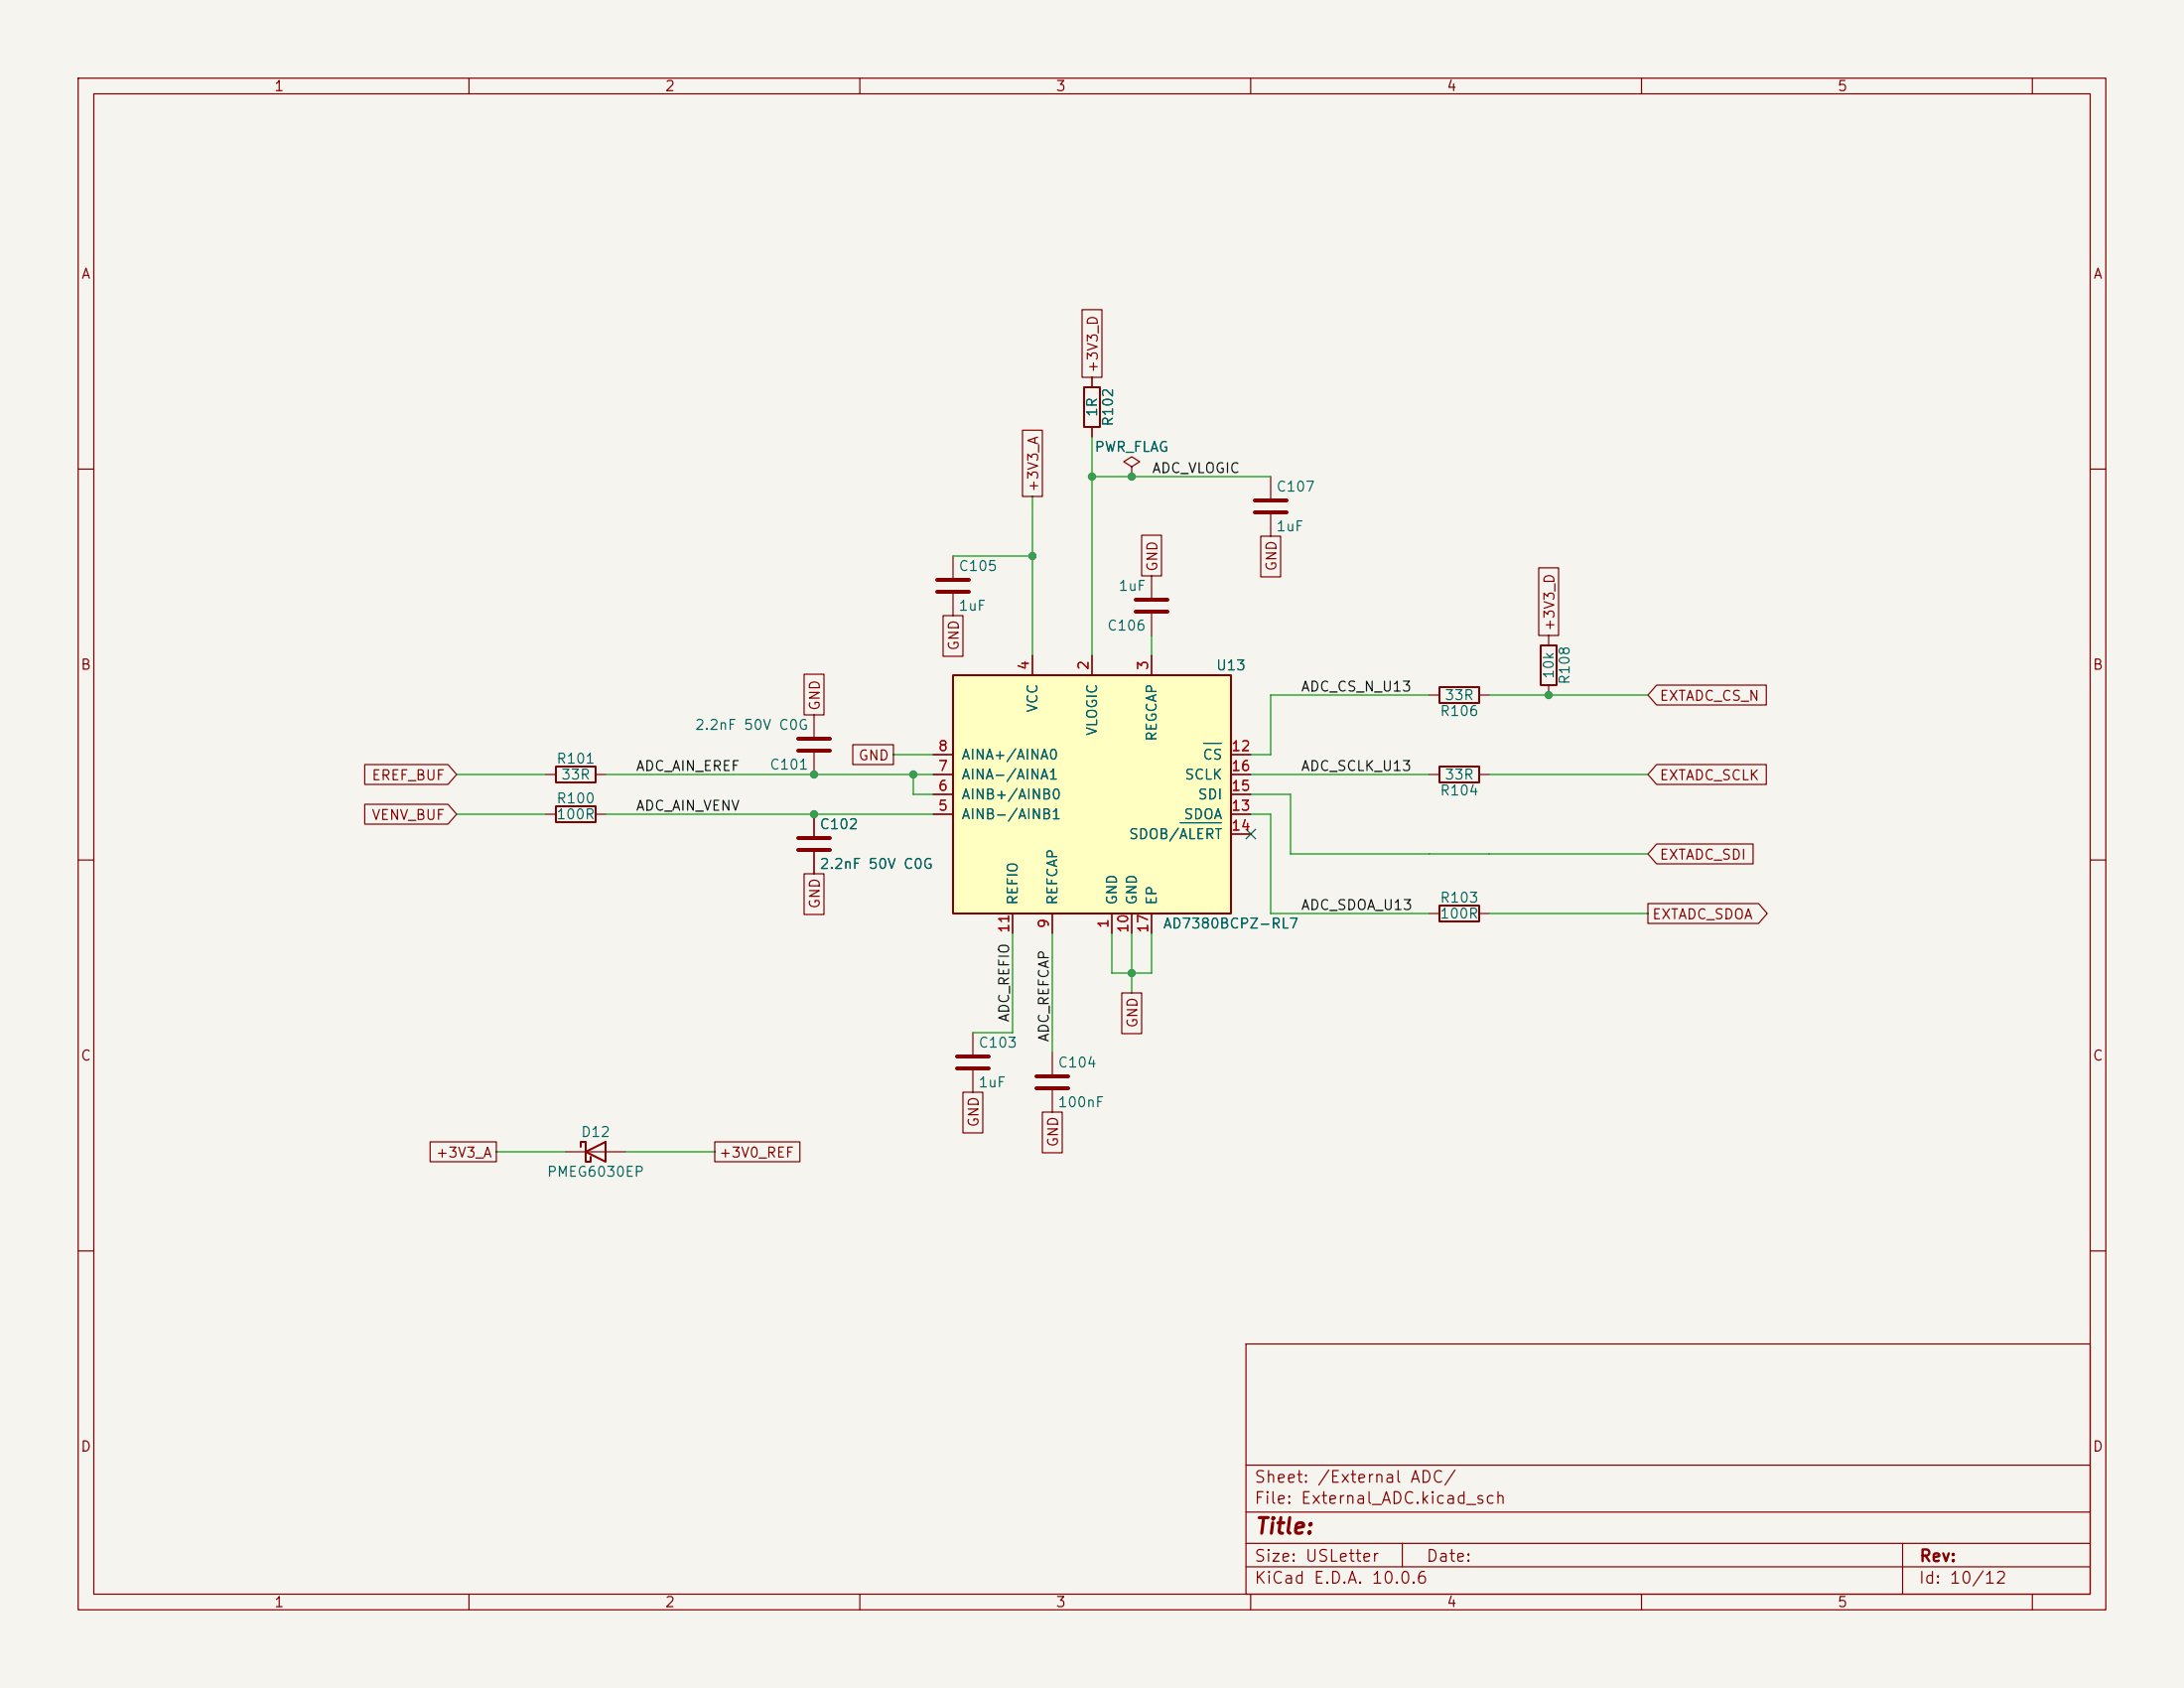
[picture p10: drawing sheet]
<svg xmlns="http://www.w3.org/2000/svg" width="279mm" height="216mm" viewBox="0 0 279 216" stroke-linecap="round" stroke-linejoin="round" font-family="sans-serif">
<path d="M0 0h279.4v215.9h-279.4z" fill="#f5f4ef" stroke="#f5f4ef" stroke-width=".13"/>
<g fill="none" stroke="#840000" stroke-width=".15">
<path d="M10 10h259.4v195.9h-259.4zM12 12h255.4v191.9h-255.4zM60 10v2M110 10v2M160 10v2M210 10v2M260 10v2M10 60h2M121.9 71.1v2.8M121.9 75.9v2.8M147.3 73.7v2.8M147.3 78.5v2.8"/>
<path d="M162.6 61v2.8M162.6 65.8v2.8M267.4 60h2M69.8 99.1h1.3M76.2 99.1h1.3M104.1 91.4v2.8M104.1 96.3v2.8M198.1 81.3v1.3M198.1 87.6v1.3M10 110h2M69.8 104.1h1.3M76.2 104.1h1.3"/>
<path d="M182.9 116.8h1.2M189.2 116.8h1.3M267.4 110h2M10 160h2M159.4 171.9h108v32h-108zM267.4 160h2M159.4 197.4h108M159.4 193.4h108M159.4 187.4h108M179.4 197.4v3M243.4 197.4v6.5M60 203.9v2"/>
<path d="M110 203.9v2M159.4 200.4h108M160 203.9v2M210 203.9v2M260 203.9v2"/>
</g>
<path d="M71.1 98h5.1v2.1h-5.1zM197.1 82.6h2v5h-2zM71.1 103.1h5.1v2.1h-5.1zM184.1 115.8h5.1v2.1h-5.1z" fill="none" stroke="#840000" stroke-width=".25"/>
<path d="M119.9 74.2h4.1M119.9 75.7h4.1M145.3 78.2h4.1M145.3 76.7h4.1M160.5 64h4.1M160.5 65.5h4.1M102.1 96h4.1M102.1 94.5h4.1" fill="none" stroke="#840000" stroke-width=".51"/>
<path d="M121.9 86.4h35.6v30.4h-35.6z" fill="#ffffc2"/>
<path d="M138.7 49.5h2v5.1h-2zM121.9 86.4h35.6v30.4h-35.6zM184.1 87.9h5.1v2h-5.1zM184.1 98h5.1v2.1h-5.1zM74.3 146.7v-.6h.6v2.5h.7v-.6M74.9 147.3l2.6-1.2v2.5z" fill="none" stroke="#840000" stroke-width=".25"/>
<g fill="none" stroke="#840000" stroke-width=".15">
<path d="M138.4 39.6h2.6v8.7h-2.6zM130.8 55h2.6v8.5h-2.6zM139.7 48.3v1.2M139.7 54.6v1.3M144.8 59.7l1-.6-1-.7-1 .7 1 .6v1.3M120.6 78.7h2.6v5.2h-2.6zM144.8 61h.1M146 68.5h2.6v5.2h-2.6zM161.3 68.6h2.5v5.2h-2.5zM196.8 72.6h2.6v8.7h-2.6zM46.7 97.8h10.6l1.1 1.3-1.1 1.2h-10.6zM102.9 86.2h2.5v5.2h-2.5z"/>
<path d="M109.1 95.2h5.2v2.6h-5.2zM119.4 99.1h2.5M119.4 96.5h2.5M132.1 83.8v2.6M139.7 83.8v2.6M147.3 83.8v2.6M157.5 99.1h2.5M157.5 96.5h2.5M182.9 99.1h1.2M182.9 88.9h1.2M189.2 99.1h1.3M189.2 88.9h1.3"/>
<path d="M211.9 87.6h14.1v2.6h-14.1l-1.1-1.3zM211.9 97.8h14.1v2.5h-14.1l-1.1-1.2zM46.7 102.9h10.6l1.1 1.2-1.1 1.3h-10.6zM102.9 111.8h2.5v5.2h-2.5zM104.1 104.1v2.8M104.1 109v2.8M119.4 104.1h2.5M119.4 101.6h2.5M129.5 116.8v2.6M134.6 116.8v2.6M142.2 116.8v2.6M144.8 116.8v2.6"/>
<path d="M147.3 116.8v2.6M157.5 104.1h2.5M157.5 101.6h2.5M157.5 106.7h2.5M210.8 115.6h14.2l1.1 1.2-1.1 1.3h-14.2zM211.9 107.9h12.4v2.6h-12.4l-1.1-1.3zM123.2 139.7h2.5v5.2h-2.5zM124.5 132.1v2.8M124.5 136.9v2.8M134.6 134.6v2.8M134.6 139.4v2.8M143.5 127h2.6v5.2h-2.6z"/>
<path d="M55 146h8.5v2.6h-8.5zM72.4 147.3h7.6M91.4 146h10.9v2.6h-10.9zM133.3 142.2h2.6v5.2h-2.6z"/>
</g>
<path d="M154 95.1h2.2M151 105.2h5.2" fill="none" stroke="#006464" stroke-width=".15"/>
<path d="M102.1 107.2h4.1M102.1 108.7h4.1M122.4 135.1h4.1M122.4 136.7h4.1M132.6 137.7h4.1M132.6 139.2h4.1" fill="none" stroke="#840000" stroke-width=".51"/>
<g fill="none" stroke="#009600" stroke-width=".15">
<path d="M139.7 55.9v27.9M121.9 71.1h10.2M132.1 63.5v20.3M139.7 61h22.9M58.4 99.1h11.4M77.5 99.1h41.9M114.3 96.5h5.1M116.8 99.1v2.5h2.6M147.3 81.3v2.5M160 99.1h22.9M182.9 88.9h-20.3v7.6h-2.6M190.5 99.1h20.3"/>
<path d="M190.5 88.9h20.3M58.4 104.1h11.4M77.5 104.1h41.9M129.5 119.4v12.7h-5M134.6 119.4v15.2M142.2 119.4v5.1h5.1v-5.1M144.8 119.4v7.6M160 101.6h5.1v7.6h45.7M160 104.1h2.6v12.7h20.3M190.5 116.8h20.3M63.5 147.3h8.9M80 147.3h11.4"/>
</g>
<path d="M159.4 106.1l1.2 1.2M160.6 106.1l-1.2 1.2" fill="none" stroke="#000084" stroke-width=".15"/>
<g fill="#009600" stroke="#009600" stroke-width=".13">
<circle cx="104.1" cy="104.1" r=".46"/>
<circle cx="104.1" cy="99.1" r=".46"/>
<circle cx="144.8" cy="124.5" r=".46"/>
<circle cx="116.8" cy="99.1" r=".46"/>
<circle cx="198.1" cy="88.9" r=".46"/>
<circle cx="132.1" cy="71.1" r=".46"/>
<circle cx="139.7" cy="61" r=".46"/>
<circle cx="144.8" cy="61" r=".46"/>
</g>
<text font-size="2" fill="#840000" x="160.4" y="196.7">Title:</text>
<g font-size="1.5" fill="#840000">
<text x="160.4" y="190">Sheet: /External ADC/</text>
<text x="160.4" y="192.7">File: External_ADC.kicad_sch</text>
<text x="160.4" y="202.9">KiCad E.D.A. 10.0.6</text>
<text x="160.4" y="200.1">Size: USLetter</text>
<text x="182.4" y="200.1">Date:</text>
<text x="245.4" y="202.9">Id: 10/12</text>
<text x="245.4" y="200.1">Rev:</text>
</g>
<g font-size="1.3" fill="#840000">
<text x="35" y="12">1</text>
<text x="85" y="12">2</text>
<text x="135" y="12">3</text>
<text x="185" y="12">4</text>
<text x="235" y="12">5</text>
<text x="10.3" y="36">A</text>
<text x="267.7" y="36">A</text>
<text x="140.8" y="47.8" transform="rotate(-90 140.8 47.8)">+3V3_D</text>
<text x="133.1" y="63.1" transform="rotate(-90 133.1 63.1)">+3V3_A</text>
<text x="148.4" y="73.2" transform="rotate(-90 148.4 73.2)">GND</text>
<text x="163.6" y="73.2" transform="rotate(-90 163.6 73.2)">GND</text>
<text x="123" y="83.3" transform="rotate(-90 123 83.3)">GND</text>
<text x="199.2" y="80.8" transform="rotate(-90 199.2 80.8)">+3V3_D</text>
<text x="10.2" y="86">B</text>
<text x="212.2" y="90">EXTADC_CS_N</text>
<text x="267.6" y="86">B</text>
<text x="105.2" y="91" transform="rotate(-90 105.2 91)">GND</text>
<text x="47.5" y="100.1">EREF_BUF</text>
<text x="109.7" y="97.6">GND</text>
<text x="212.2" y="100.1">EXTADC_SCLK</text>
<text x="47.5" y="105.2">VENV_BUF</text>
<text x="212.2" y="110.3">EXTADC_SDI</text>
<text x="105.2" y="116.3" transform="rotate(-90 105.2 116.3)">GND</text>
<text x="211.3" y="117.9">EXTADC_SDOA</text>
<text x="145.8" y="131.6" transform="rotate(-90 145.8 131.6)">GND</text>
<text x="10.2" y="136">C</text>
<text x="267.6" y="136">C</text>
<text x="55.7" y="148.4">+3V3_A</text>
<text x="91.9" y="148.4">+3V0_REF</text>
<text x="125.5" y="144.3" transform="rotate(-90 125.5 144.3)">GND</text>
<text x="135.7" y="146.8" transform="rotate(-90 135.7 146.8)">GND</text>
<text x="10.2" y="186">D</text>
<text x="267.6" y="186">D</text>
<text x="35" y="205.9">1</text>
<text x="85" y="205.9">2</text>
<text x="135" y="205.9">3</text>
<text x="185" y="205.9">4</text>
<text x="235" y="205.9">5</text>
</g>
<g font-size="1.3" fill="#006464">
<text x="140.7" y="53.4" transform="rotate(-90 140.7 53.4)">1R</text>
<text x="139.9" y="58.1">PWR_FLAG</text>
<text x="142.7" y="54.6" transform="rotate(-90 142.7 54.6)">R102</text>
<text x="163.2" y="63.2">C107</text>
<text x="163.2" y="68.3">1uF</text>
<text x="122.5" y="73.4">C105</text>
<text x="143" y="75.9">1uF</text>
<text x="122.5" y="78.4">1uF</text>
<text x="141.5" y="81">C106</text>
<text x="155.5" y="86.1">U13</text>
<text x="184.7" y="89.9">33R</text>
<text x="199.1" y="86.9" transform="rotate(-90 199.1 86.9)">10k</text>
<text x="201.1" y="87.7" transform="rotate(-90 201.1 87.7)">R108</text>
<text x="88.8" y="93.7">2.2nF 50V C0G</text>
<text x="133" y="91.2" transform="rotate(-90 133 91.2)">VCC</text>
<text x="140.7" y="94.2" transform="rotate(-90 140.7 94.2)">VLOGIC</text>
<text x="148.3" y="94.9" transform="rotate(-90 148.3 94.9)">REGCAP</text>
<text x="184.1" y="91.9">R106</text>
<text x="71.1" y="98">R101</text>
<text x="71.7" y="100">33R</text>
<text x="98.4" y="98.8">C101</text>
<text x="122.9" y="100">AINA-/AINA1</text>
<text x="122.9" y="97.5">AINA+/AINA0</text>
<text x="151.5" y="100">SCLK</text>
<text x="153.8" y="97.5">CS</text>
<text x="184.7" y="100">33R</text>
<text x="71.1" y="103.1">R100</text>
<text x="71.1" y="105.1">100R</text>
<text x="104.8" y="106.4">C102</text>
<text x="122.9" y="105.1">AINB-/AINB1</text>
<text x="122.9" y="102.6">AINB+/AINB0</text>
<text x="144.3" y="107.6">SDOB/ALERT</text>
<text x="151.3" y="105.1">SDOA</text>
<text x="153.2" y="102.6">SDI</text>
<text x="184.1" y="102.1">R104</text>
<text x="104.8" y="111.5">2.2nF 50V C0G</text>
<text x="130.5" y="115.9" transform="rotate(-90 130.5 115.9)">REFIO</text>
<text x="135.6" y="115.9" transform="rotate(-90 135.6 115.9)">REFCAP</text>
<text x="143.2" y="115.9" transform="rotate(-90 143.2 115.9)">GND</text>
<text x="145.7" y="115.9" transform="rotate(-90 145.7 115.9)">GND</text>
<text x="148.3" y="115.9" transform="rotate(-90 148.3 115.9)">EP</text>
<text x="148.7" y="119.1">AD7380BCPZ-RL7</text>
<text x="184.1" y="115.8">R103</text>
<text x="184.1" y="117.8">100R</text>
<text x="125.1" y="134.3">C103</text>
<text x="135.2" y="136.9">C104</text>
<text x="125.1" y="139.4">1uF</text>
<text x="135.2" y="141.9">100nF</text>
<text x="74.2" y="145.7">D12</text>
<text x="69.9" y="150.8">PMEG6030EP</text>
</g>
<g font-size="1.3" fill="#0f0f0f">
<text x="147.3" y="60.8">ADC_VLOGIC</text>
<text x="166.3" y="88.8">ADC_CS_N_U13</text>
<text x="81.3" y="98.9">ADC_AIN_EREF</text>
<text x="166.3" y="98.9">ADC_SCLK_U13</text>
<text x="81.3" y="104">ADC_AIN_VENV</text>
<text x="166.3" y="116.7">ADC_SDOA_U13</text>
<text x="129.4" y="130.8" transform="rotate(-90 129.4 130.8)">ADC_REFIO</text>
<text x="134.5" y="133.4" transform="rotate(-90 134.5 133.4)">ADC_REFCAP</text>
</g>
<g font-size="1.3" fill="#a90000">
<text x="131.9" y="85.8" transform="rotate(-90 131.9 85.8)">4</text>
<text x="139.6" y="85.8" transform="rotate(-90 139.6 85.8)">2</text>
<text x="147.2" y="85.8" transform="rotate(-90 147.2 85.8)">3</text>
<text x="119.9" y="101.5">6</text>
<text x="119.9" y="98.9">7</text>
<text x="119.9" y="96.4">8</text>
<text x="157.4" y="96.4">12</text>
<text x="157.4" y="101.5">15</text>
<text x="157.4" y="98.9">16</text>
<text x="119.9" y="104">5</text>
<text x="157.4" y="104">13</text>
<text x="157.4" y="106.5">14</text>
<text x="129.4" y="119.4" transform="rotate(-90 129.4 119.4)">11</text>
<text x="134.5" y="118.8" transform="rotate(-90 134.5 118.8)">9</text>
<text x="142.1" y="118.8" transform="rotate(-90 142.1 118.8)">1</text>
<text x="144.6" y="119.4" transform="rotate(-90 144.6 119.4)">10</text>
<text x="147.2" y="119.4" transform="rotate(-90 147.2 119.4)">17</text>
</g>
</svg>
